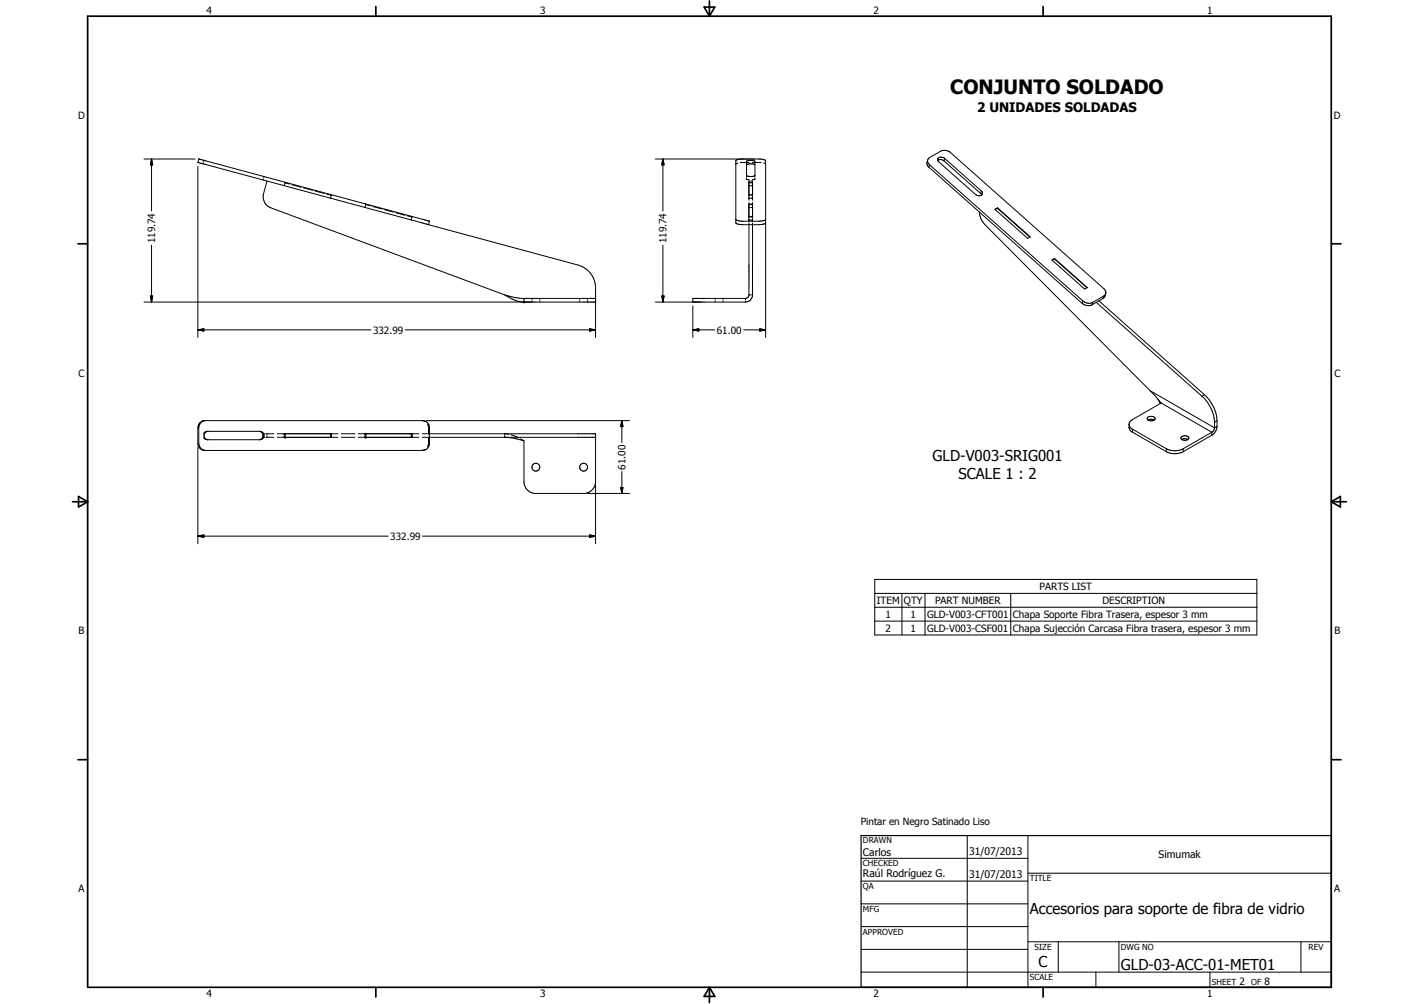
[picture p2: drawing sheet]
<svg xmlns="http://www.w3.org/2000/svg" width="594mm" height="420mm" viewBox="0 0 594 420" stroke-linecap="round" stroke-linejoin="round" font-family="sans-serif">
<g fill="#000">
<circle cx="219.4" cy="126.4" r=".18"/>
<circle cx="219.4" cy="124.9" r=".18"/>
<circle cx="249.3" cy="124.9" r=".18"/>
<circle cx="249.3" cy="126.4" r=".18"/>
<circle cx="110.2" cy="181.5" r=".18"/>
<circle cx="110.2" cy="183" r=".18"/>
<circle cx="119.3" cy="181.5" r=".18"/>
<circle cx="119.3" cy="183" r=".18"/>
<circle cx="119.4" cy="183" r=".18"/>
<circle cx="119.4" cy="181.5" r=".18"/>
<circle cx="153.2" cy="183" r=".18"/>
<circle cx="153.2" cy="181.5" r=".18"/>
<circle cx="249.3" cy="181.5" r=".18"/>
<circle cx="249.3" cy="183" r=".18"/>
</g>
<g fill="none" stroke="#000" stroke-width=".42">
<path d="M60.3 66.5h21.4M63.5 66.5l.4 2.5h-1zM63.5 66.5v21.8M82.8 69.6v71.6M85.2 68.1l-.2 .5M85.4 67.1l-2.2-.6-.4 1.5 96.6 26M85.4 67.1l94.2 25.4 .2 .1-.4 1.4M85.4 67.1l-.1 .5M110.3 74.8l-.2 .5M110.5 73.9l-.1 .4M111.8 75.8l-1.4 5.2a4.9 4.9 0 0 0 3 6l97.9 36.4M119.1 77.2l-.2 .5"/>
<path d="M119.2 76.9l.1-.4 2 .5M119.4 76.2l-.2 .6M122.2 77.3l3.9 1.1M127 78.6l3.9 1M131.9 79.9l3.9 1M274.4 66.5h43.9l2 .5 .2 26.2-.6 .5-1.9 .3h-7.3l-2-.3-.6-.4v-26.1l2.2-.7M277.5 66.5l.5 2.5h-.9zM277.5 66.5v21.8M308.9 68.2l-.8 .4M312.5 73.9v-6.3l1.3-.5 1.6 .1 .7 .4v6.3M312.5 73.4l1.3 .5 1.6-.1 .7-.4M312.5 74.4l.2 .7 1 .2"/>
<path d="M312.6 68.9l-.1 .1M312.7 68.8l2.1-.2 1.3 .4M312.7 68.8l-.1 .1M313.5 77.7h.5M313.6 76.2v5.9M313.6 76.5h1.4M313.6 68h-3.6M314 75.8h-.4v.2M314.5 75.8h.5v.2M314.5 77.7h.6M315 68h3.6M316.1 74.4a.88 .88 0 0 1-1.2 .9"/>
<path d="M319.7 68.2l.8 .5M388.4 67l-.3 1.6 .8 1.4M388.9 70l64.1 57M389.2 69a1.77 1.77 0 0 1 0-3.1l4.9-2.8a3.9 3.9 0 0 1 3.9 .8l64.1 56.9a1.77 1.77 0 0 1 0 3.1M389.2 69l-.3 1M389.2 69l64.1 56.9M392.6 67.1l.4 .6 15.4 13.7a1.53 1.53 0 0 0 1.8 .6 1.53 1.53 0 0 0 1-1.6l-.4-.5M392.6 67.1l.4-.2a2.14 2.14 0 0 1 2.2 .5M395.2 67.4l15.4 13.6M395.5 66.3a1.61 1.61 0 0 0-1.7-.6 1.61 1.61 0 0 0-1.2 1.4M395.5 66.3l15.3 13.6M395.5 66.3l-.3 1.1"/>
<path d="M410.8 79.9l-.2 1.1M136.7 81.2l1.9 .5v.4M138.5 82.5l-.2 .4 .1-.4M138.8 81.5l-.2 .5M152.9 86.4l-.1 .5 .1-.5M153 86l.2-.4 1.9 .5M153.2 85.4l-.2 .5M156 86.4l3.9 1.1M160.9 87.7l3.8 1.1M165.7 89l3.8 1.1M170.5 90.3l2 .5-.2 .4M172.2 91.7l-.1 .4"/>
<path d="M172.3 91.6l-.1 .5M172.5 90.6l-.1 .5M179.3 94h.1M179.4 94l62.6 16.9a10 10 0 0 1 7.3 8.9v21.4M313.5 82v-5.8h1.5v5.9M313.5 82.5v.4h.5M313.5 91.6v.5h.5M313.5 86.8h.5M313.5 81.5h1.6M313.5 90.6h1.6M313.6 82.5v1.3M313.6 84.8v6.4"/>
<path d="M313.6 91.7v1M313.6 93.3v30.1M313.6 81.7h.4M313.6 90.8h.4M313.6 85.6h1.4M314.5 81.7h.5M314.5 82.9h.6M314.5 90.8h.5M314.5 92.1h.6M314.5 86.8h.6M315 93.3v30.5a3.1 3.1 0 0 1-2.9 2.6M315 84.8v6.4"/>
<path d="M315.1 82.5l-.1 1.3M315.1 91.6l-.1 1.1M315.1 85.4h-1.6v5.7M320.5 91.8l-.3 .4-2.2 .4h-7.3l-1.5-.2-1.1-.5M320.5 93.4v47.8M410 88.8a8.2 8.2 0 0 0 2.3 5.2l69.2 69.5M410.6 81l.4 .6M416.5 87.6l1.1-.6 13.7 12.1-1.1 .6zM416.6 87.7l1-.5 13.6 12M417.6 87l-.1 .2M63.5 102.6v23.8M277.5 102.6v23.8"/>
<path d="M440.4 108.8l1.1-.6 13.7 12.2-1.1 .6zM441.4 108.4l13.6 12M441.4 108.4l-.9 .5M441.5 108.2l-.1 .2M60.3 126.4h189M62.9 123.9h1l-.4 2.5zM82.8 138l2.5-.4v1zM82.8 138h72.5M169.6 138h79.7M211.3 123.4l4 1.1 3 .4h31M211.3 123.4a16.7 16.7 0 0 0 8.1 3v-1.5M222.7 124.9v.5"/>
<path d="M222.7 125.9v.5M226 124.9v.5M226 125.9v.5M242.7 124.9v.5M242.7 125.9v.5M246 124.9v.5M246 125.9v.5M246.8 137.6l2.5 .4-2.5 .6zM274.4 126.4h37.7M277.1 123.9h.9l-.5 2.5zM290.1 138l2.5-.4v1zM290.1 128v13.2"/>
<path d="M290.1 138h9.2M299.4 124.9v.5M299.4 125.9v.5M302.7 124.9v.5M302.7 125.9v.5M311.3 138h9.2M312.1 124.9v.5M312.1 125.9v.5M313.6 123.4l-.3 .8-1 .7h-22.2v1.5M313.6 123.4h.1M313.9 123.4h.4M314.7 123.4h.3"/>
<path d="M318 137.6l2.5 .4-2.5 .6zM453 127a3.7 3.7 0 0 0 4.2 .6M453.3 125.9l1 .6a3.6 3.6 0 0 0 3.2 0M453.3 125.9l-.3 1.1M457.5 126.5l-.3 1.1M459 126.5l44.2 39.3M460.1 125.9l44.2 39.3M461.8 124.9l-4.6 2.7M462.1 123.9l-.3 1M462.1 123.9l-4.6 2.6M462.9 122.9l-.3 1.2-.8 .8M85.8 176a3 3 0 0 0-2.6 3v6.5a3.1 3.1 0 0 0 2.6 3h91.1l1.1-.4"/>
<path d="M176.9 176l1.1 .4M178.5 176h85M179 177.5l.4 1.5v2.6M260.3 176l.5 2.5h-1zM260.3 176v9.3M472.7 177.8l.5 1.1 1 .7M474.2 179.6v1.3M474.2 179.6l14.1 8.2M480.5 174.7a2.16 2.16 0 0 1 3.1 .3 1.74 1.74 0 0 1-1.7 1.1 1.74 1.74 0 0 1-1.6-1.1zM480.7 175.8l1.2-.4 1.3 .4M481.5 163.5l4.6 5.2M481.5 163.5l27 15.5"/>
<path d="M484.6 166.9l1.2 2M486.1 168.7l-12.9 7.6-.5 1.2v1.6l.4 .9 1.1 .9M486.1 168.7l21.3 12.2M503.2 165.8a15.8 15.8 0 0 1 5.3 10.9M504.3 165.2a16 16 0 0 1 5.2 10.9M504.3 165.2l-1.1 .6M508.5 179l-.5 1.3-.6 .6M508.5 176.7v2.3M509.5 178.4l-1 .6M509.5 178.4v.3a4.4 4.4 0 0 1-2.1 3.4M509.5 176.1v2.3M509.5 176.1l-1 .6"/>
<path d="M82.8 187.1v40.4M85.3 183.1l.8 .8 1 .1M86.1 188.5a3 3 0 0 1-3.3-3v-6.5a2.94 2.94 0 0 1 2.6-3h91.9a3 3 0 0 1 2.5 3v6.5a2.98 2.98 0 0 1-3.3 3M86.9 180.5a1.79 1.79 0 0 0-1.5 1.8 1.79 1.79 0 0 0 1.5 1.7M87 180.5h21.8M87 184h21.8M87.1 180.5l-1 .1-.8 .8M108.5 180.5a1.78 1.78 0 0 1 2 1.8 1.78 1.78 0 0 1-2 1.7M108.7 180.6a1.76 1.76 0 0 1 1.4 1.7 1.76 1.76 0 0 1-1.4 1.7M110.2 182.5v.5h.6M110.8 181.5h-.6v.5M111.3 183h3.4"/>
<path d="M111.3 181.5h3.4M111.8 181.5v.5M111.8 182.5v.5M116.1 183h3M118.9 181.5v.5M118.9 182.5v.5M119 181.5v.5M119 182.5v.5M119.1 181.5h-3M119.2 183h22.3M119.2 181.5h22.3M119.3 181.5v.5"/>
<path d="M119.3 182.5v.5M119.4 181.5v1.5M138.3 181.5v.5M138.3 182.5v.5M138.6 181.5v1.5M138.8 181.5v1.5M142.9 183h5.7M142.9 181.5h5.7M150 183h2.9M152.8 181.5v.5M152.8 182.5v.5M152.9 181.5h-2.9"/>
<path d="M153 183h22.4M153 181.5h22.4M153.2 181.5v1.5M172.1 181.5v.5M172.1 182.5v.5M172.2 181.5v.5M172.2 182.5v.5M172.5 181.5v1.5M176.8 181.5h72.5v20.6a5.1 5.1 0 0 1-4.5 4.4h-21a5.1 5.1 0 0 1-4.4-4.4v-17.6M176.8 183h72.5M178 188.1h.1M179.4 182.9v2.6l-.4 1.5"/>
<path d="M211.3 181.5v.4M211.3 182.2v.6M211.3 182.9l4 .5 4.1 1.1M211.8 181.5l1.2 .2M213.9 181.9l3.2 1.3M217.8 183.6l1.6 .9M260.3 197.3v9.2M474.2 180.9l14.1 8.1M488.3 187.8l1.7 .7 1.6 .1 2-.1 1.8-.7M488.3 189a7.8 7.8 0 0 0 7.1 0M488.3 187.8v1.2M494.5 183a1.8 1.8 0 0 1 1.7-.7 1.8 1.8 0 0 1 1.5 1.2l-1.3 .7a1.37 1.37 0 0 1-1.9-1.2z"/>
<path d="M494.8 183.9l1-.3 1.5 .3M495.4 187.8v1.2M507.4 180.9l-12 6.9M507.4 182.1l-12 6.9M507.4 180.9v1.2M245.9 206.5h17.6M249.3 203.1v24.4M259.8 204h1l-.5 2.5zM82.8 224.4l2.5-.5v1zM82.8 224.4h79.8M176.9 224.4h72.4M246.8 223.9l2.5 .5-2.5 .5z"/>
<path d="M366.2 242.5h160v23.2h-160zM366.2 248.3h160M366.2 254.1h160M366.2 259.9h160M377.6 248.3v17.4M387.3 248.3v17.4M423.2 248.3v17.4M360.5 359.2h69.9M405 349.7v63.5M430.4 349.7v63.5M360.5 368.7h69.9M360.5 378.2h69.9"/>
<path d="M430.4 365.4h127M360.5 387.8h69.9M360.5 397.3h69.9M430.4 394.1h127M443.1 394.1v12.7M468.5 394.1v12.7M544.7 394.1v12.7M360.5 406.8h196.9M458.8 406.8v6.4M506.6 406.8v6.4"/>
<circle cx="224.3" cy="195.5" r="1.64"/>
<circle cx="244.3" cy="195.5" r="1.65"/>
</g>
<g fill="none" stroke="#000" stroke-width=".71">
<path d="M36.7 6.8h520.7v406.4h-520.7zM157.3 2.7v4.1M294.8 3h4.4l-2.2 3.8zM297 .4v6.4M436.7 2.7v4.1M32.6 102h4.1M557.4 102h4M30.3 210h6.4M32.9 207.8l3.8 2.2-3.8 2.2zM557.4 210h6.3M557.4 210l3.8-2.2v4.4zM32.6 317.9h4.1"/>
<path d="M557.4 317.9h4M157.3 413.2v4M297 413.2v6.3M297 413.2l2.2 3.8h-4.4zM436.7 413.2v4"/>
</g>
<path d="M360.5 349.7h196.9v63.5h-196.9z" fill="none" stroke="#000" stroke-width=".51"/>
<path d="M63.5 66.5l.4 2.5h-1zM277.5 66.5l.5 2.5h-.9zM62.9 123.9h1l-.4 2.5zM82.8 138l2.5-.4v1zM246.8 137.6l2.5 .4-2.5 .6zM277.1 123.9h.9l-.5 2.5zM290.1 138l2.5-.4v1zM318 137.6l2.5 .4-2.5 .6zM260.3 176l.5 2.5h-1zM259.8 204h1l-.5 2.5zM82.8 224.4l2.5-.5v1zM246.8 223.9l2.5 .5-2.5 .5z" fill="#000"/>
<text font-size="8.2" x="397.8" y="39.4">CONJUNTO SOLDADO</text>
<g font-size="6.3">
<text x="390.4" y="193">GLD-V003-SRIG001</text>
<text x="401.3" y="200.5">SCALE 1 : 2</text>
<text x="431.1" y="382.6">Accesorios para soporte de fibra de vidrio</text>
<text x="434.8" y="404.7">C</text>
<text x="469.2" y="406">GLD-03-ACC-01-MET01</text>
</g>
<text font-size="5.5" x="409.1" y="46.7">2 UNIDADES SOLDADAS</text>
<g font-size="4.4">
<text x="361.3" y="358.4">Carlos</text>
<text x="405.7" y="357.7">31/07/2013</text>
<text x="485" y="359.2">Simumak</text>
<text x="361.3" y="367.1">Raúl Rodríguez G.</text>
<text x="405.7" y="367.2">31/07/2013</text>
</g>
<g font-size="4.2">
<text x="86.4" y="5.8">4</text>
<text x="226.1" y="5.8">3</text>
<text x="365.7" y="5.8">2</text>
<text x="505.4" y="5.8">1</text>
<text x="32.8" y="49.6">D</text>
<text x="558.5" y="49.6">D</text>
<text x="65" y="101.9" transform="rotate(-90 65 101.9)">119.74</text>
<text x="279.1" y="101.9" transform="rotate(-90 279.1 101.9)">119.74</text>
<text x="156.2" y="139.6">332.99</text>
<text x="300.1" y="139.6">61.00</text>
<text x="32.9" y="157.6">C</text>
<text x="558.7" y="157.6">C</text>
<text x="261.9" y="196.5" transform="rotate(-90 261.9 196.5)">61.00</text>
<text x="163.4" y="225.9">332.99</text>
<text x="435.2" y="247">PARTS LIST</text>
<text x="367.1" y="252.7">ITEM</text>
<text x="378.5" y="252.8">QTY</text>
<text x="391.5" y="252.7">PART NUMBER</text>
<text x="461.6" y="252.8">DESCRIPTION</text>
<text x="370.7" y="258.5">1</text>
<text x="381.2" y="258.5">1</text>
<text x="388.1" y="258.6">GLD-V003-CFT001</text>
<text x="424" y="258.6">Chapa Soporte Fibra Trasera, espesor 3 mm</text>
<text x="32.9" y="265.5">B</text>
<text x="370.7" y="264.4">2</text>
<text x="381.2" y="264.4">1</text>
<text x="388.1" y="264.4">GLD-V003-CSF001</text>
<text x="424" y="264.5">Chapa Sujección Carcasa Fibra trasera, espesor 3 mm</text>
<text x="558.7" y="265.5">B</text>
<text x="32.9" y="373.4">A</text>
<text x="558.6" y="373.4">A</text>
<text x="518.9" y="412.3">2</text>
<text x="529.4" y="412.3">8</text>
<text x="86.4" y="417.2">4</text>
<text x="226.1" y="417.2">3</text>
<text x="365.7" y="417.2">2</text>
<text x="505.4" y="417.2">1</text>
</g>
<text font-size="4.1" x="360.4" y="345.2">Pintar en Negro Satinado Liso</text>
<g font-size="3.5">
<text x="361.3" y="353">DRAWN</text>
<text x="361.3" y="362.5">CHECKED</text>
<text x="431.1" y="368.7">TITLE</text>
<text x="361.3" y="372.1">QA</text>
<text x="361.3" y="381.6">MFG</text>
<text x="361.3" y="391.1">APPROVED</text>
<text x="433.1" y="397.5">SIZE</text>
<text x="469.2" y="397.5">DWG NO</text>
<text x="547.9" y="397.4">REV</text>
<text x="431.1" y="410.2">SCALE</text>
<text x="507.3" y="412.3">SHEET</text>
<text x="523.8" y="412.3">OF</text>
</g>
</svg>
